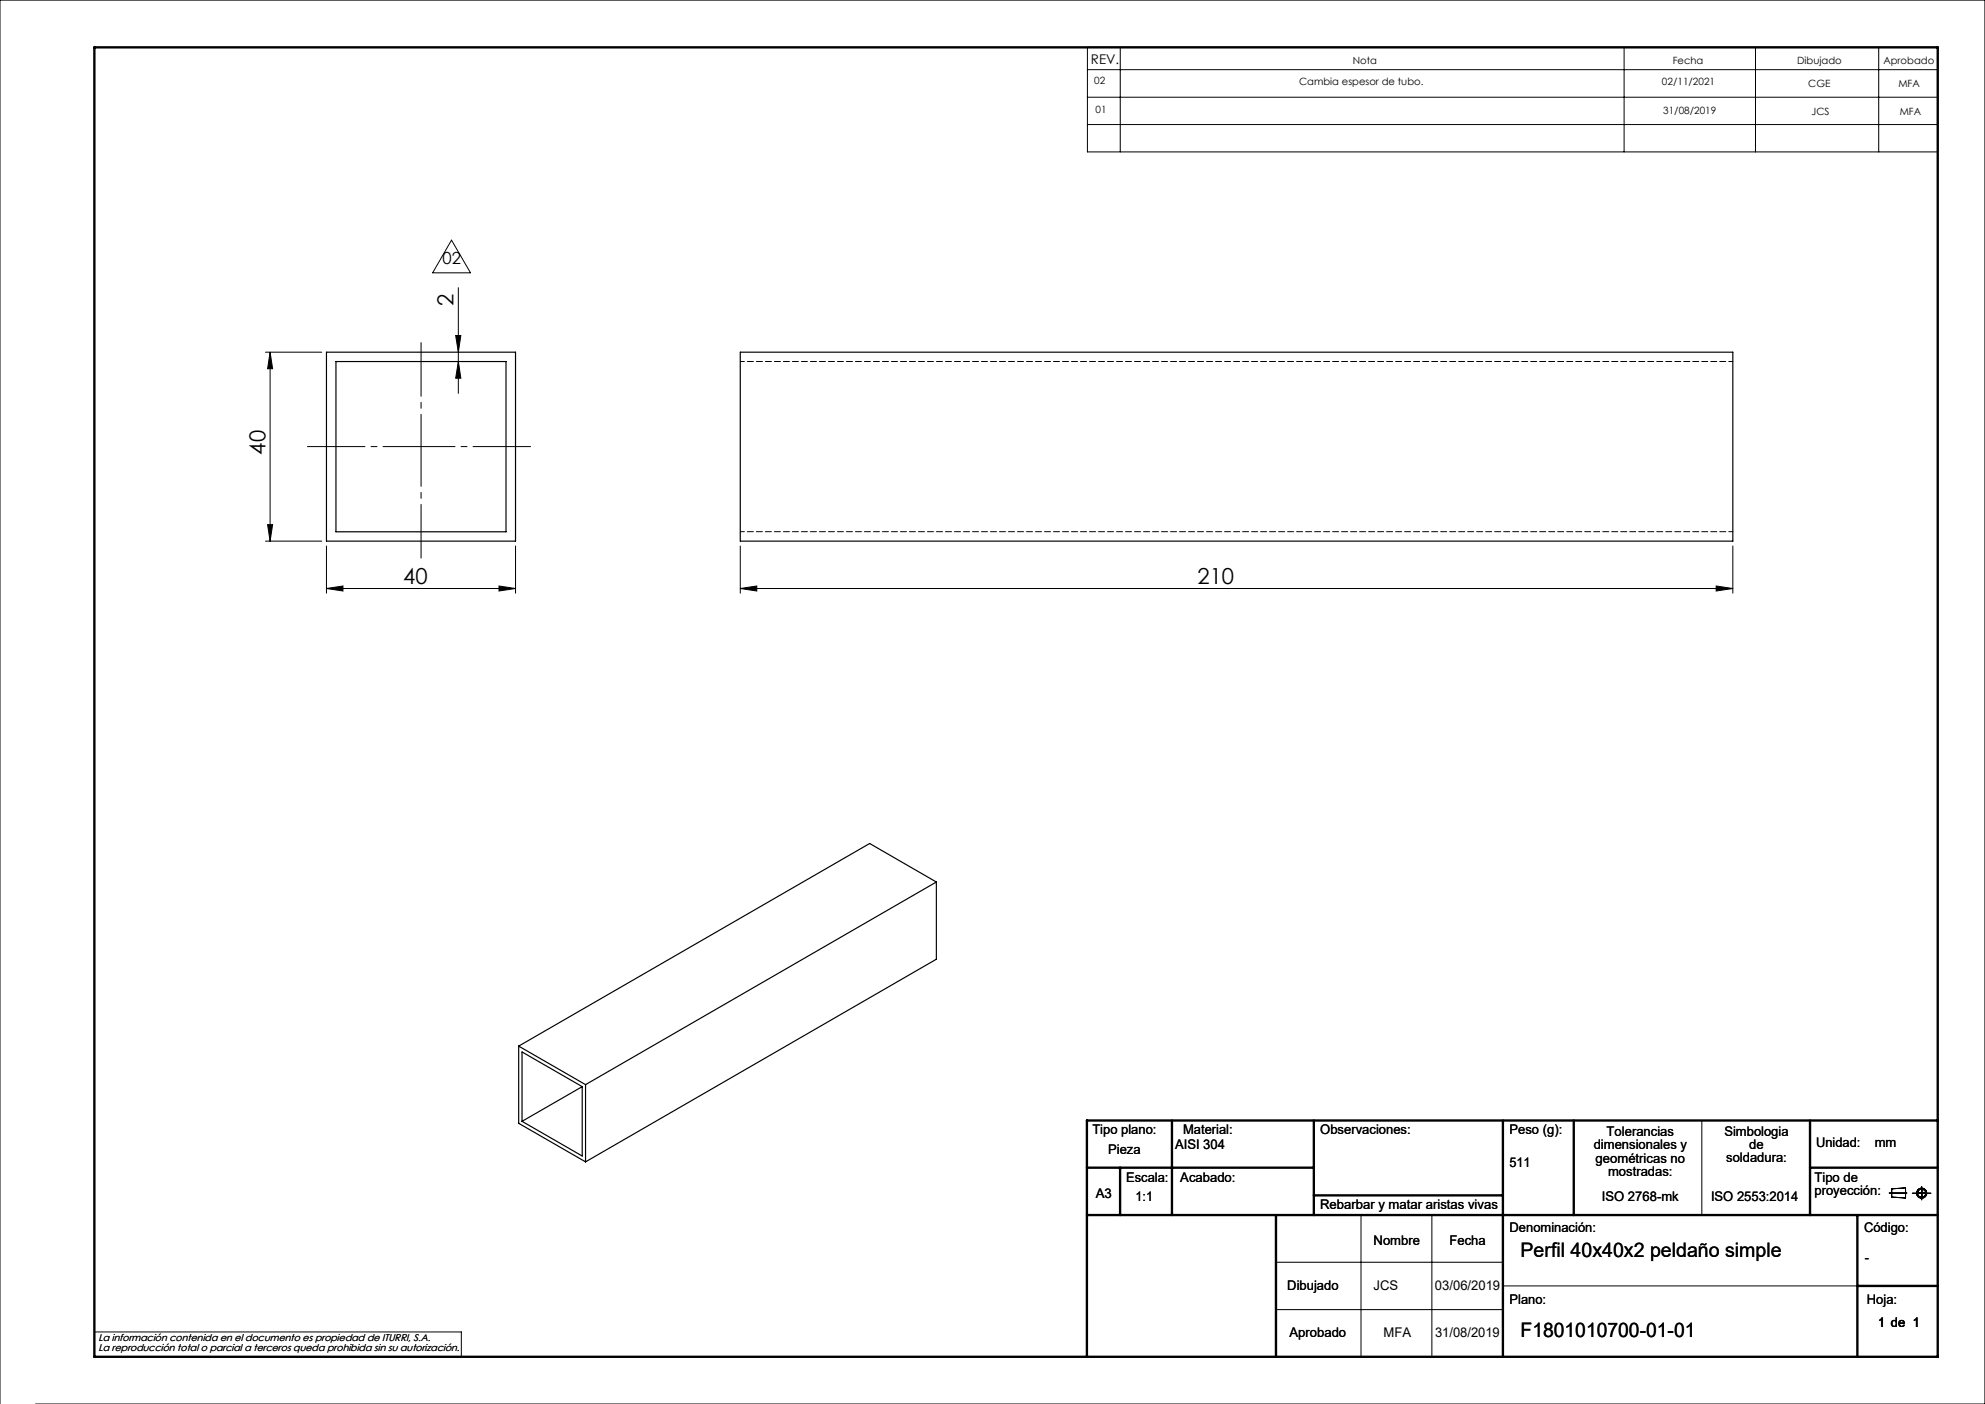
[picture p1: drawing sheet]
<svg xmlns="http://www.w3.org/2000/svg" width="420mm" height="297mm" viewBox="0 0 420 297" stroke-linecap="round" stroke-linejoin="round" font-family="sans-serif">
<g fill="none" stroke="#000" stroke-width=".21">
<path d="M230.1 10h179.9v22.1h-179.9zM230.1 14.7h179.9M237 10v22.1M343.6 10v22.1M371.4 10v22.1M397.5 10v22.1M230.1 20.6h179.9M230.1 26.3h179.9M95.5 50.8l4.1 6.9h-8.1zM56.2 74.5h11.9M57.1 74.5l.6 3.5h-1.1zM57.1 74.5v40"/>
<path d="M96.4 71h1.1l-.5 3.5zM97 76.5l.5 3.5h-1.1zM97 60.9v22.3M56.2 114.5h11.9M56.6 111h1.1l-.6 3.5zM69.1 115.5v10M109.1 115.5v10M156.6 115.5v10M366.6 115.5v10M69.1 124.5l3.5-.5v1zM69.1 124.5h40M105.6 124l3.5 .5-3.5 .5z"/>
<path d="M156.6 124.5l3.5-.5v1zM156.6 124.5h210M363.1 124l3.5 .5-3.5 .5zM360.1 237v20M288 257v30M303 257v30M399.7 252.4h3.8M400.3 251.5l2.9-.2v2.1l-2.9-.2zM404.6 252.4h4M406.6 251v2.8M270 267h48M270 277h48"/>
<path d="M318 272h75M0 297v-297h420v297h-412.5M20 281.8h77.6v5.2"/>
<circle cx="406.6" cy="252.4" r=".86"/>
<circle cx="406.6" cy="252.4" r="1.07"/>
</g>
<g fill="none" stroke="#000" stroke-width=".5">
<path d="M20 10h390v277h-390zM248 237v20M278 237v20M318 237v50M333 237v20M383 237v20M410 237h-180v50M230 257h180M230 247h48M237 247v10M270 257v30M278 252.9h40"/>
<path d="M383 247h27M393 257v30M393 272h17"/>
</g>
<path d="M89.1 118.1v-45.6" fill="none" stroke="#000" stroke-width=".21" stroke-dasharray="15.2 1.3 1.3 1.3" stroke-dashoffset="3.9"/>
<path d="M112.3 94.5h-47.2" fill="none" stroke="#000" stroke-width=".21" stroke-dasharray="15.2 1.3 1.3 1.3" stroke-dashoffset="3.1"/>
<g fill="#000">
<path d="M96.4 71h1.1l-.5 3.5zM97 76.5l.5 3.5h-1.1z"/>
<path d="M56.6 111h1.1l-.6 3.5zM57.1 74.5l.6 3.5h-1.1z"/>
<path d="M69.1 124.5l3.5-.5v1zM105.6 124l3.5 .5-3.5 .5z"/>
<path d="M363.1 124l3.5 .5-3.5 .5zM156.6 124.5l3.5-.5v1z"/>
</g>
<path d="M69.1 74.5h40v40h-40zM71.1 76.5h36v36h-36zM156.6 74.5h210v40h-210zM198.1 186.6l-74.2 42.8M198.1 186.6l-14.1-8.2-74.3 42.9M198.1 186.6v16.3l-74.2 42.9M109.7 221.3l14.2 8.1M109.7 221.3v16.3l14.2 8.2M123.2 229.9v14.6l-12.7-7.3M123.2 229.9l-12.7-7.4v14.7M123.2 229.9l-12.7 7.3M123.9 229.4v16.4" fill="none" stroke="#000" stroke-width=".25"/>
<path d="M366.6 76.5h-210M366.6 112.5h-210" fill="none" stroke="#000" stroke-width=".21" stroke-dasharray="1.3 .6" stroke-dashoffset=".4"/>
<g font-size="4.7">
<text x="96" y="64.7" transform="rotate(-90 96 64.7)">2</text>
<text x="56.2" y="96.1" transform="rotate(-90 56.2 96.1)">40</text>
<text x="85.3" y="123.5">40</text>
<text x="253.4" y="123.5">210</text>
</g>
<g font-size="4.2">
<text x="321.7" y="265.9">Perfil 40x40x2 peldaño simple</text>
<text x="321.7" y="282.8">F1801010700-01-01</text>
</g>
<text font-size="3.5" x="93.6" y="55.8">02</text>
<g font-size="2.8">
<text x="230.8" y="13.6">REV.</text>
<text x="231.1" y="239.9">Tipo plano:</text>
<text x="250.3" y="239.9">Material:</text>
<text x="279.3" y="239.9">Observaciones:</text>
<text x="319.4" y="239.9">Peso (g):</text>
<text x="234.5" y="244.1">Pieza</text>
<text x="248.6" y="243">AISI 304</text>
<text x="337.2" y="243.1">dimensionales y</text>
<text x="337.6" y="246">geométricas no</text>
<text x="339.9" y="240.3">Tolerancias</text>
<text x="364.9" y="240.2">Simbologia</text>
<text x="365.3" y="245.9">soldadura:</text>
<text x="370.1" y="243">de</text>
<text x="384.2" y="242.7">Unidad:</text>
<text x="396.7" y="242.7">mm</text>
<text x="238.3" y="250">Escala:</text>
<text x="249.7" y="250">Acabado:</text>
<text x="319.4" y="246.9">511</text>
<text x="340.2" y="248.8">mostradas:</text>
<text x="383.9" y="250">Tipo de</text>
<text x="231.9" y="253.4">A3</text>
<text x="240.3" y="254">1:1</text>
<text x="279.3" y="255.7">Rebarbar y matar aristas vivas</text>
<text x="338.9" y="254">ISO 2768-mk</text>
<text x="362" y="254">ISO 2553:2014</text>
<text x="383.9" y="252.8">proyección:</text>
<text x="290.6" y="263.3">Nombre</text>
<text x="306.7" y="263.3">Fecha</text>
<text x="319.4" y="260.6">Denominación:</text>
<text x="394.4" y="260.6">Código:</text>
<text x="394.6" y="266.9">-</text>
<text x="272.4" y="273">Dibujado</text>
<text x="290.6" y="273">JCS</text>
<text x="303.6" y="273">03/06/2019</text>
<text x="319.4" y="275.8">Plano:</text>
<text x="395" y="275.8">Hoja:</text>
<text x="397.4" y="280.6">1 de 1</text>
<text x="272.8" y="282.8">Aprobado</text>
<text x="292.7" y="282.8">MFA</text>
<text x="303.6" y="282.8">31/08/2019</text>
</g>
<g font-size="2.1">
<text x="231.5" y="17.8">02</text>
<text x="274.9" y="17.9">Cambia espesor de tubo.</text>
<text x="286.2" y="13.6">Nota</text>
<text x="353.9" y="13.6">Fecha</text>
<text x="380.3" y="13.6">Dibujado</text>
<text x="398.5" y="13.6">Aprobado</text>
<text x="231.8" y="23.9">01</text>
<text x="351.7" y="18">02/11/2021</text>
<text x="382.6" y="18.3">CGE</text>
<text x="401.7" y="18.3">MFA</text>
<text x="351.9" y="24">31/08/2019</text>
<text x="383.3" y="24.3">JCS</text>
<text x="401.9" y="24.3">MFA</text>
<text x="20.8" y="283.7">La información contenida en el documento es propiedad de ITURRI, S.A.</text>
<text x="20.8" y="285.7">La reproducción total o parcial a terceros queda prohibida sin su autorización.</text>
</g>
</svg>
